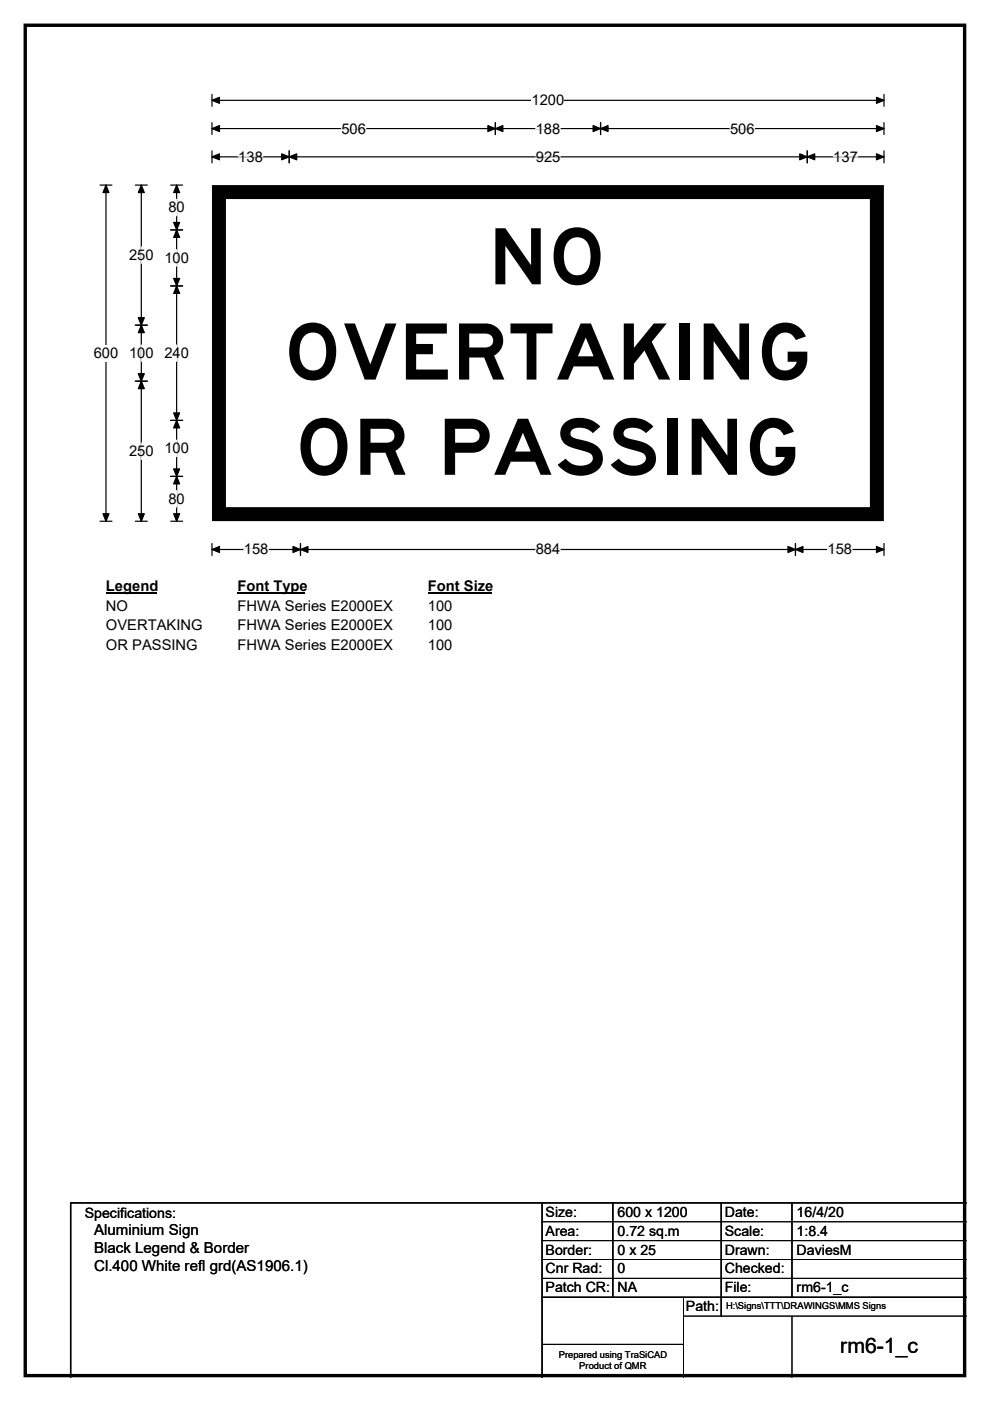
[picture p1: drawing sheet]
<svg xmlns="http://www.w3.org/2000/svg" width="210mm" height="297mm" viewBox="0 0 210 297" stroke-linecap="round" stroke-linejoin="round" font-family="sans-serif">
<path d="M5.4 5.4h199.2v286.3h-199.2z" fill="none" stroke="#000" stroke-width=".72"/>
<path d="M45 21.3h142.5M45 20v2.5M187.5 20v2.5" fill="none" stroke="#000" stroke-width=".25"/>
<path d="M45 21.3l1.5-.7v1.3zM185.9 20.6l1.6 .7-1.6 .6z" fill="#000" stroke="#000" stroke-width=".25"/>
<path d="M112.8 19.5h6.9v3.5h-6.9z" fill="#fff"/>
<g fill="none" stroke="#000" stroke-width=".25">
<path d="M21.2 39.2h2.5M22.5 39.2v71.3M45 27.3h142.5M45 26v2.5M45 32v2.5M45 33.3h142.5M61.3 32v2.5M105.1 26v2.5M127.4 26v2.5M171.2 32v2.5M187.5 26v2.5M187.5 32v2.5"/>
<path d="M21.2 110.5h2.5M45 115.2v2.6M45 116.5h142.5M63.7 115.2v2.6M168.7 115.2v2.6M187.5 115.2v2.6"/>
</g>
<g fill="#000" stroke="#000" stroke-width=".25">
<path d="M22.5 39.2l.6 1.6h-1.3zM45 27.3l1.5-.7v1.3zM45 33.3l1.5-.7v1.3zM61.3 33.3l1.6-.7v1.3zM59.8 32.6l1.5 .7-1.5 .6zM105.1 27.3l1.6-.7v1.3zM103.5 26.6l1.6 .7-1.6 .6zM125.8 26.6l1.6 .7-1.6 .6zM127.4 27.3l1.6-.7v1.3zM169.6 32.6l1.6 .7-1.6 .6zM171.2 33.3l1.6-.7v1.3zM185.9 26.6l1.6 .7-1.6 .6z"/>
<path d="M185.9 32.6l1.6 .7-1.6 .6zM21.8 108.9h1.3l-.6 1.6zM45 116.5l1.5-.6v1.2zM63.7 116.5l1.6-.6v1.2zM62.1 115.9l1.6 .6-1.6 .6zM167.1 115.9l1.6 .6-1.6 .6zM168.7 116.5l1.6-.6v1.2zM185.9 115.9l1.6 .6-1.6 .6z"/>
</g>
<path d="M50.5 33.3h5.3M72.4 27.3h5.2M113.6 27.3h5.2M113.7 33.3h5.2M154.8 27.3h5.2M176.7 33.3h5.2M51.7 116.5h5.2M113.6 116.5h5.2M175.5 116.5h5.2" fill="none" stroke="#fff" stroke-width=".25"/>
<path d="M19.9 73.2h5.2v3.4h-5.2z" fill="#fff"/>
<path d="M28.7 39.2h2.5M30 39.2v71.3M36.2 39.2h2.5M37.5 39.2v71.3M36.2 48.7h2.5M28.7 68.9h2.5M36.2 60.6h2.5M28.7 80.8h2.5M36.2 89.1h2.5M28.7 110.5h2.5M36.2 110.5h2.5M36.2 101h2.5" fill="none" stroke="#000" stroke-width=".25"/>
<g fill="#000" stroke="#000" stroke-width=".25">
<path d="M30 39.2l.6 1.6h-1.3zM37.5 39.2l.6 1.6h-1.3zM37.5 48.7l.6 1.6h-1.3zM36.8 47.2h1.3l-.6 1.5zM30 68.9l.6 1.6h-1.3zM29.3 67.4h1.3l-.6 1.5zM36.8 59h1.3l-.6 1.6zM37.5 60.6l.6 1.6h-1.3zM29.3 79.2h1.3l-.6 1.6zM30 80.8l.6 1.6h-1.3zM36.8 87.5h1.3l-.6 1.6zM37.5 89.1l.6 1.6h-1.3z"/>
<path d="M29.3 108.9h1.3l-.6 1.6zM36.8 99.4h1.3l-.6 1.6zM37.5 101l.6 1.6h-1.3zM36.8 108.9h1.3l-.6 1.6z"/>
</g>
<path d="M30 52.3v3.5M37.5 42.2v3.5M37.5 52.9v3.5M30 73.1v3.5M37.5 73.1v3.5M30 93.9v3.5M37.5 93.3v3.5M37.5 104v3.5" fill="none" stroke="#fff" stroke-width=".25"/>
<path d="M22.5 122.5h10.7v3.5h-10.7z" fill="#fff"/>
<path d="M22.5 125.8h10.7" fill="none" stroke="#000" stroke-width=".32"/>
<path d="M50.4 122.5h14.4v3.5h-14.4z" fill="#fff"/>
<path d="M50.4 125.8h14.4" fill="none" stroke="#000" stroke-width=".32"/>
<path d="M90.7 122.5h13.5v3.5h-13.5z" fill="#fff"/>
<path d="M90.7 125.8h13.5" fill="none" stroke="#000" stroke-width=".32"/>
<g fill="#fff">
<path d="M22.5 126.7h4.6v3.5h-4.6z"/>
<path d="M50.4 126.7h32.8v3.5h-32.8z"/>
<path d="M90.7 126.7h5.2v3.5h-5.2z"/>
<path d="M22.5 130.9h20.4v3.5h-20.4z"/>
<path d="M50.4 130.9h32.8v3.5h-32.8z"/>
<path d="M90.7 130.9h5.2v3.5h-5.2z"/>
<path d="M22.5 135.1h19.3v3.5h-19.3z"/>
<path d="M50.4 135.1h32.8v3.5h-32.8z"/>
<path d="M90.7 135.1h5.2v3.5h-5.2z"/>
<path d="M45 39.3h142.5v71.2h-142.5z"/>
</g>
<path d="M45 39.2h142.5v71.3h-142.5z" fill="none" stroke="#fff" stroke-width=".21"/>
<path d="M46.4 40.7h139.6v68.3h-139.6z" fill="none" stroke="#000" stroke-width="3"/>
<path d="M115 255v37M130 255v20M153 255v24M168 255v20M205 255h-190v37M115 275h90" fill="none" stroke="#000" stroke-width=".3"/>
<path d="M115 259h90M115 263h90M115 267h90M115 271h90M145 279h60M145 275v17M168 279v13M115 285h30" fill="none" stroke="#000" stroke-width=".21"/>
<g font-size="16.5">
<text x="103.5" y="60.3">NO</text>
<text x="60.2" y="80.5">OVERTAKING</text>
<text x="62.5" y="100.7">OR PASSING</text>
</g>
<text font-size="4.5" x="178.2" y="286.9">rm6-1_c</text>
<g font-size="3.2">
<text x="20" y="261.9">Aluminium Sign</text>
<text x="20" y="265.7">Black Legend &amp; Border</text>
<text x="20" y="269.6">Cl.400 White refl grd(AS1906.1)</text>
</g>
<g font-size="3.1">
<text x="112.8" y="22.3">1200</text>
<text x="72.4" y="28.3">506</text>
<text x="113.6" y="28.3">188</text>
<text x="154.8" y="28.3">506</text>
<text x="50.5" y="34.3">138</text>
<text x="113.7" y="34.3">925</text>
<text x="176.7" y="34.3">137</text>
<text x="35.7" y="45">80</text>
<text x="27.4" y="55.1">250</text>
<text x="34.9" y="55.7">100</text>
<text x="19.9" y="75.9">600</text>
<text x="27.4" y="75.9">100</text>
<text x="34.9" y="75.9">240</text>
<text x="27.4" y="96.7">250</text>
<text x="34.9" y="96.1">100</text>
<text x="35.7" y="106.8">80</text>
<text x="51.7" y="117.6">158</text>
<text x="113.6" y="117.6">884</text>
<text x="175.5" y="117.6">158</text>
<text x="22.5" y="125.3">Legend</text>
<text x="50.4" y="125.3">Font Type</text>
<text x="90.7" y="125.3">Font Size</text>
<text x="22.5" y="129.5">NO</text>
<text x="50.4" y="129.5">FHWA Series E2000EX</text>
<text x="90.7" y="129.5">100</text>
<text x="22.5" y="133.7">OVERTAKING</text>
<text x="22.5" y="137.9">OR PASSING</text>
<text x="50.4" y="133.7">FHWA Series E2000EX</text>
<text x="50.4" y="137.9">FHWA Series E2000EX</text>
<text x="90.7" y="133.7">100</text>
<text x="90.7" y="137.9">100</text>
</g>
<g font-size="3">
<text x="115.7" y="258">Size:</text>
<text x="131" y="258">600 x 1200</text>
<text x="153.7" y="258">Date:</text>
<text x="169" y="258">16/4/20</text>
<text x="18" y="258.2">Specifications:</text>
<text x="115.7" y="262">Area:</text>
<text x="131" y="262">0.72 sq.m</text>
<text x="153.7" y="262">Scale:</text>
<text x="169" y="262">1:8.4</text>
<text x="115.7" y="266">Border:</text>
<text x="115.7" y="270">Cnr Rad:</text>
<text x="131" y="266">0 x 25</text>
<text x="131" y="270">0</text>
<text x="153.7" y="266">Drawn:</text>
<text x="153.7" y="270">Checked:</text>
<text x="169" y="266">DaviesM</text>
<text x="115.7" y="274">Patch CR:</text>
<text x="131" y="274">NA</text>
<text x="153.7" y="274">File:</text>
<text x="169" y="274">rm6-1_c</text>
<text x="145.5" y="278">Path:</text>
</g>
<g font-size="2">
<text x="154" y="277.6">H:\Signs\TTT\DRAWINGS\MMS Signs</text>
<text x="118.5" y="287.8">Prepared using TraSiCAD</text>
<text x="122.9" y="290.2">Product of QMR</text>
</g>
</svg>
